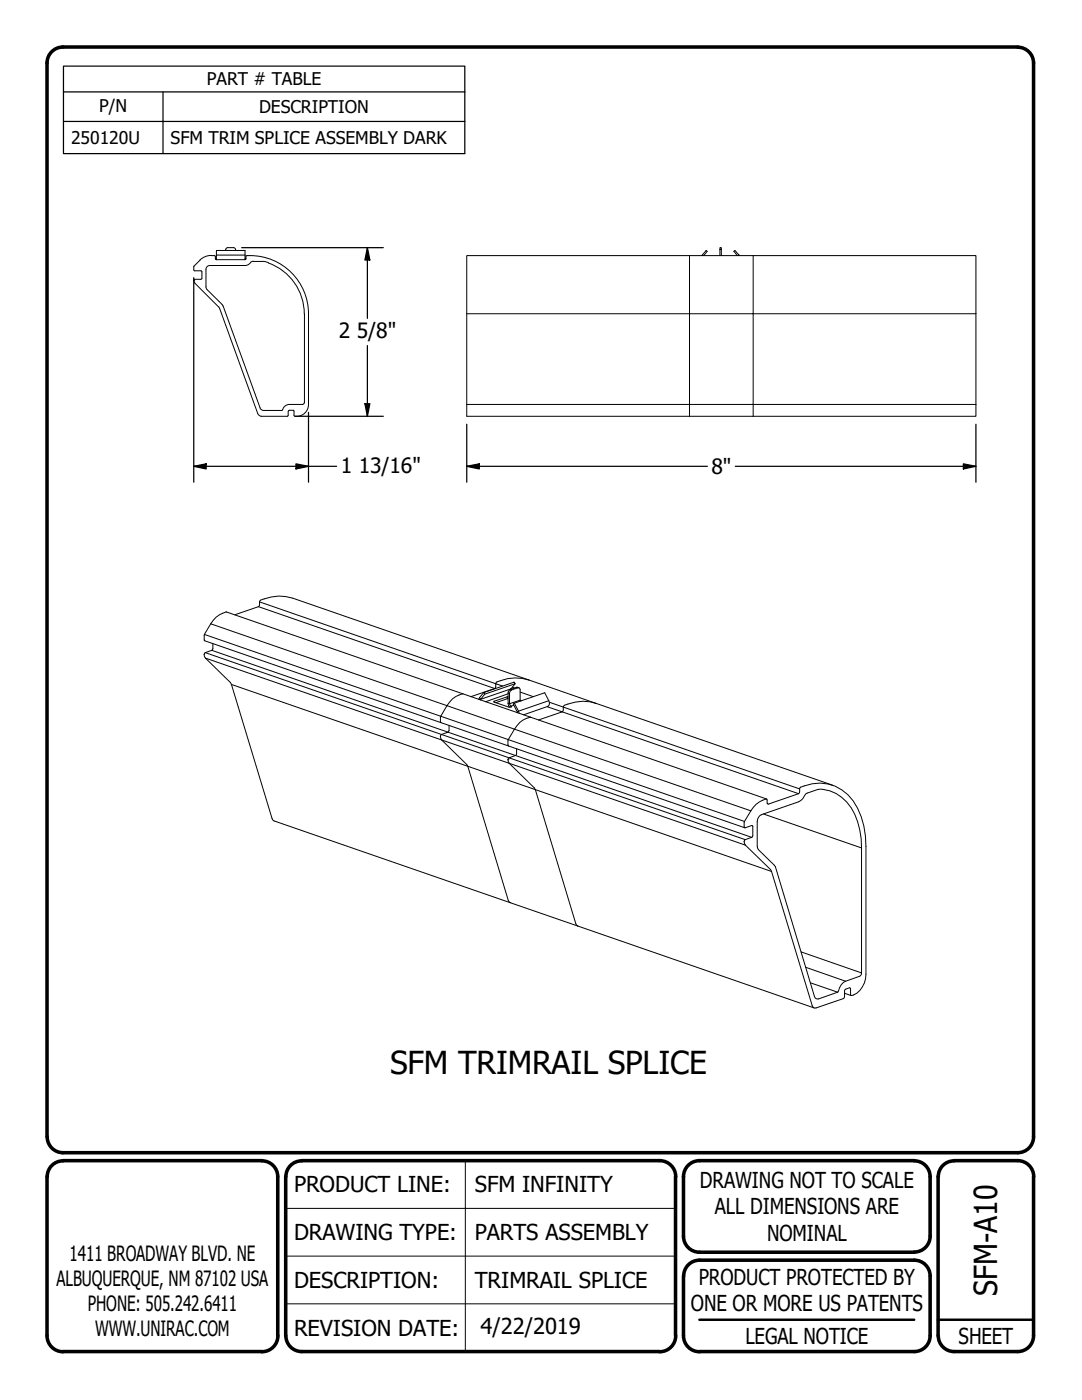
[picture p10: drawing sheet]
<svg xmlns="http://www.w3.org/2000/svg" width="216mm" height="279mm" viewBox="0 0 216 279" stroke-linecap="round" stroke-linejoin="round" font-family="sans-serif">
<!-- layer: Visible Narrow (ANSI) -->
<g fill="none" stroke="#000" stroke-width=".2">
<path d="M43 51.5v.3M43.2 50.9h5.7M49 51.5v.3M137.6 51v11.6h12.7v-11.6M140.1 50.9l.1 .1M143.7 49.8h.2M147.5 50.9l-.2 .1M93.1 62.6h44.5v18.1h12.7v-18.1h44.4M93.1 80.7h44.5v2.4M194.7 80.7h-44.4v2.4M40.8 126.6l47.1 16.3M41 130.2l60.6 21-.2 .4"/>
<path d="M41 131.3l47.1 16.4 5.2 5.2 13.5 4.7M42.1 124.5l47.1 16.3a4.7 4.7 0 0 1 3.2-2.3M42.3 129.8l47.1 16.3-1.5 .6a.84 .84 0 0 0 .2 1l13.5 4.6M46.2 136.6l47.1 16.3 8.1 26.8 .4 .5M51.6 121.1l47.1 16.3 .2-.1v-.8l1.4 .4M51.8 120.1l47.1 16.4 .1-.3a8.7 8.7 0 0 1 6.6-.5M98.6 139.9v.2M98.8 137.4l-4.8 1.6M101.2 139.1v.4M101.4 138.3l.3 .1M101.4 138.5l-4.5 1.6M101.8 137.6l.3 .1"/>
<path d="M102 137.5l-6.1 2.1-.2-.4M102.2 137.2l.5 .1M103.1 137.2l.3 .1M103.8 139.7l-2.1 .7-.3-.1M103.8 138.1l2.6 .9M109.5 139.8l-6.3 2.3M87.9 142.9l1.3-2.1 13.5 4.7-1.3 2.1v1.1l.1 .2M87.9 142.9v1.1l.1 .2M87.9 142.9l60.7 21M89.6 144.8v1l-.2 .3 13.5 4.7M101.4 151.6h.1M101.4 151.6l.2 .7"/>
<path d="M101.6 152.3l47.1 16.4M101.6 152.3l5.2 5.3M102.5 140.8l-.5 .1v.2M102.9 150.8l-1.3 .4 47.1 16.4M102.9 150.8l47.1 16.3M103.1 149.4v1l-.2 .4M105.8 143.1l-.1 .1a4.6 4.6 0 0 0-3 2.3l47.1 16.3M106.8 157.6l8.1 26.8 .4 .4M106.8 157.6l47.2 16.3M109.2 141l3 1.1-4.7 1.6M109.6 140.2l2.8 .9v.6l-.2 .4 47.1 16.3M119 140.4a8.7 8.7 0 0 0-6.5 .5l-.1 .2 47.2 16.3"/>
<path d="M152.4 162.5l19.5 6.7M159.8 190l12.1 4.2M160.8 193l7.9 2.8M161.7 196.1l5.4 1.9"/>
</g>
<!-- layer: Visible (ANSI) -->
<g fill="none" stroke="#000" stroke-width=".2">
<path d="M38.7 53.9l.2 .1h1.2M38.7 56h.1M38.9 56.5l4.7 4.7M39.9 51.9l-1.2 1.3v.6M40.1 55.7l-1.4 .1v.3l.2 .4M40.1 54l.2 .2M40.3 54.3v1.2l-.2 .2M41.1 57.2l.2 .6 3 3M41.1 53.8v3.5M42.1 51l.8 .1 .1 .5M42.1 51a3.2 3.2 0 0 0-2.2 .9M43 51.5h.2"/>
<path d="M43 51.6l.2 .2M43.2 51.8v-1.8h5.7v1.8l.2-.2v-.5a11.6 11.6 0 0 1 12.5 11.5M43.2 51.8h5.7M45.4 49.4h1.2l.4 .4M45.4 49.4a.42 .42 0 0 0-.4 .6M47 49.8v.2M48.9 53h-7a.76 .76 0 0 0-.8 .7M48.9 51.5h.2M50.5 52.2h2l1.1 .2M50.5 52.1l-.4 .2-.6 .5-.6 .2M53.6 52.5a10.8 10.8 0 0 1 7.1 10.1M93.1 51h101.6v32.1h-101.6z"/>
<path d="M140.1 50.9l-.1 .1M140.1 50.9l.8-.9 .2 .2-.7 .8M143.7 51v-1.6h.2v1.6M147.4 50.9l.1 .1M147.5 50.9l-.9-.9-.2 .2 .7 .8M43.6 61.2l8 21.6 .6 .3h5.1l.2-.2M44.3 60.8l.2 .3M44.5 61.1l7.4 20.3M60.7 62.6v17.8M61.6 62.6v18.1a2.34 2.34 0 0 1-2.9 2.3v-.1M57.5 82.1v.8M57.5 82.1l.2-.2h.8l.2 .2"/>
<path d="M58.7 82.1v.8M60.7 80.3l-.3 .4h-2.7a1.49 1.49 0 0 0-1.4 1.2h-3.7l-.4-.1-.3-.4M42.5 128.4l-.1 1.2-1.6 .8v.6l5.2 5.2 .2 .4 8.1 26.8 .4 .4 107.8 37.4M46.8 122.7l4.8-1.6 .2-.4 .1-.8a8.9 8.9 0 0 1 6.5-.5l107.8 37.3M96.5 138.2l6.1-2.1 .2 .4-6.1 2zM96.5 138.2l-1 1.4M96.7 138.5l-.9 1.2M101.4 139l-2.9 1.1 3 1h.5l-.3-.7v-2.3l.4-.4 1.3-.4h.2l.2 .4v2.2M101.4 139.4l-2.4 .8M102.8 136.5l-.9 1M103.6 137.3l-.5-.1-1.3 .4-.4 .4v2.3l.1 .5 .2 .3M103.8 139.8l.2 .1"/>
<path d="M102.6 140.3l6.1-2 .8 1.5 .1 .5v.4l-.3 .3-4.8 1.7M103.3 142.2l-.9-1.7 .2-.2 1 2M153 159.5l-107.9-37.4a5 5 0 0 0-3 2.4l-1.3 2.1-.1 1.2 .2 .1 107.7 37.3M150.9 160.5a3.9 3.9 0 0 1 2.1-1l.1 .8 .2 .2 6-2.1a1.25 1.25 0 0 0 .3-1.2 8.3 8.3 0 0 1 11.5 4.1 16.6 16.6 0 0 1 1.7 7.6v25.5a4 4 0 0 1-3 4.3l-.1-1.4-.2-.2-.9 .5-.1 1.3-.2 .4-5.5 1.9h-.3l-.3-.2-8.2-27.1-.2-.3-5.1-4.9a.74 .74 0 0 1 0-1.1l1.5-.6v-2v-.2l-.2-.1-1.4 .5-.1-1.1a13.7 13.7 0 0 1 2.4-3.6zM151.6 162.8l7.7-2.8a2.86 2.86 0 0 0 1.5-1.5 5.4 5.4 0 0 1 6-.1 10.1 10.1 0 0 1 4.8 7.2l.2 1.8 .1 1.8v25l-.2 .5-.2 .1-2.8 1a3.9 3.9 0 0 0-1.6 2.2l-3.8 1.4-.6-.2-.2-.3-7.8-25.9-3.5-3.7-.1-5.3 .1-.5zM168.5 198.2l1.3 .5"/>
</g>
<!-- layer: Title (ANSI) -->
<path d="M139.6 263.4h42.8M187.2 263.4h19" fill="none" stroke="#000" stroke-width=".49"/>
<!-- layer: Border (ANSI) -->
<g fill="none" stroke="#000" stroke-width=".71">
<path d="M203.1 9.4h-190.5a3.2 3.2 0 0 0-3.2 3.2v214.3M203.1 9.4a3.2 3.2 0 0 1 3.1 3.2v214.3a3.2 3.2 0 0 1-3.1 3.1h-190.5a3.2 3.2 0 0 1-3.2-3.1M9.4 234.8v31.8a3.2 3.2 0 0 0 3.2 3.2M12.6 231.6h39.6M12.6 231.7a3.2 3.2 0 0 0-3.2 3.1M52.3 231.7a3.2 3.2 0 0 1 3.1 3.1v31.8M57 234.8v31.8M60.2 231.6h71.4a3.2 3.2 0 0 1 3.2 3.2M60.2 231.7a3.2 3.2 0 0 0-3.2 3.1M134.8 234.8v31.8M182.4 231.6h-42.8a3.2 3.2 0 0 0-3.2 3.2v11.9a3.2 3.2 0 0 0 3.2 3.2h42.8M182.4 231.7a3.2 3.2 0 0 1 3.2 3.1v11.9a3.2 3.2 0 0 1-3.2 3.2"/>
<path d="M187.2 234.8v31.8M190.4 231.6h12.7a3.2 3.2 0 0 1 3.2 3.2M190.4 231.7a3.2 3.2 0 0 0-3.2 3.1M206.2 234.8v31.8a3.2 3.2 0 0 1-3.1 3.1h-12.7a3.2 3.2 0 0 1-3.2-3.1M136.4 254.7v11.9a3.2 3.2 0 0 0 3.2 3.2M136.4 254.7a3.2 3.2 0 0 1 3.2-3.2h42.8a3.2 3.2 0 0 1 3.2 3.2v11.9a3.2 3.2 0 0 1-3.2 3.1h-42.8M12.6 269.7h39.6M55.5 266.6a3.2 3.2 0 0 1-3.2 3.2M57 266.6a3.2 3.2 0 0 0 3.2 3.1M60.2 269.7h71.4M134.8 266.6a3.2 3.2 0 0 1-3.2 3.2"/>
</g>
<path d="M92.9 231.6v38.1M57 241.2h77.8M57 250.7h77.8M57 260.2h77.8" fill="none" stroke="#000" stroke-width=".2"/>
<!-- layer: Symbol (ANSI) -->
<path d="M12.7 18.3v-5.1h80v5.1M32.5 18.3v12.4M92.7 18.3h-80v5.9M92.7 18.3v12.4h-80v-6.5M12.7 24.2h80" fill="none" stroke="#000" stroke-width=".25"/>
<!-- layer: Dimension (ANSI) -->
<g fill="none" stroke="#000" stroke-width=".25">
<path d="M38.7 55.4v40.8M48.2 49.4h28.3M73.3 49.4l.5 2.5h-1zM73.3 49.4v14.1M73.3 69v14.1M38.7 93.1l2.4-.5v1zM38.7 93.1h28.5M58.9 83.1h17.6M59.1 92.6l2.5 .5-2.5 .5zM61.6 82.3v13.9M72.8 80.6h1l-.5 2.5zM93.1 93.1l2.5-.5v1z"/>
<path d="M93.1 93.1h48M93.1 84.7v11.5M146.7 93.1h48M192.2 92.6l2.5 .5-2.5 .5zM194.7 84.7v11.5"/>
</g>
<g fill="#000">
<path d="M73.3 49.4l.5 2.5h-1z" fill-rule="evenodd"/>
<path d="M38.7 93.1l2.4-.5v1z" fill-rule="evenodd"/>
<path d="M59.1 92.6l2.5 .5-2.5 .5z" fill-rule="evenodd"/>
<path d="M72.8 80.6h1l-.5 2.5z" fill-rule="evenodd"/>
<path d="M93.1 93.1l2.5-.5v1z" fill-rule="evenodd"/>
<path d="M192.2 92.6l2.5 .5-2.5 .5z" fill-rule="evenodd"/>
</g>
<g font-size="6.3">
<text x="77.8" y="214.3">SFM TRIMRAIL SPLICE</text>
<text x="199" y="258.6" transform="rotate(-90 199 258.6)">SFM-A10</text>
</g>
<g font-size="4.4">
<text x="58.7" y="238">PRODUCT LINE:</text>
<text x="94.8" y="238">SFM INFINITY</text>
<text x="139.7" y="237.1">DRAWING NOT TO SCALE</text>
<text x="142.6" y="242.4">ALL DIMENSIONS ARE</text>
<text x="58.7" y="247.5">DRAWING TYPE:</text>
<text x="94.8" y="247.5">PARTS ASSEMBLY</text>
<text x="153.1" y="247.6">NOMINAL</text>
<text x="58.7" y="257">DESCRIPTION:</text>
<text x="94.8" y="257">TRIMRAIL SPLICE</text>
<text x="139.4" y="256.4">PRODUCT PROTECTED BY</text>
<text x="137.9" y="261.7">ONE OR MORE US PATENTS</text>
<text x="58.7" y="266.6">REVISION DATE:</text>
<text x="95.9" y="266.3">4/22/2019</text>
<text x="148.7" y="268.1">LEGAL NOTICE</text>
<text x="191.3" y="268.1">SHEET</text>
</g>
<g font-size="4.2">
<text x="67.6" y="67.5">2</text>
<text x="71.2" y="67.5">5/8&quot;</text>
<text x="68" y="94.3">1</text>
<text x="71.6" y="94.3">13/16&quot;</text>
<text x="142" y="94.7">8&quot;</text>
<text x="13.9" y="251.6">1411 BROADWAY BLVD. NE</text>
<text x="11.3" y="256.6">ALBUQUERQUE, NM 87102 USA</text>
<text x="17.5" y="261.7">PHONE: 505.242.6411</text>
<text x="19" y="266.7">WWW.UNIRAC.COM</text>
</g>
<g font-size="3.5">
<text x="41.3" y="17">PART # TABLE</text>
<text x="19.8" y="22.3">P/N</text>
<text x="51.7" y="22.6">DESCRIPTION</text>
<text x="14.2" y="28.7">250120U</text>
<text x="34" y="28.7">SFM TRIM SPLICE ASSEMBLY DARK</text>
</g>
</svg>
